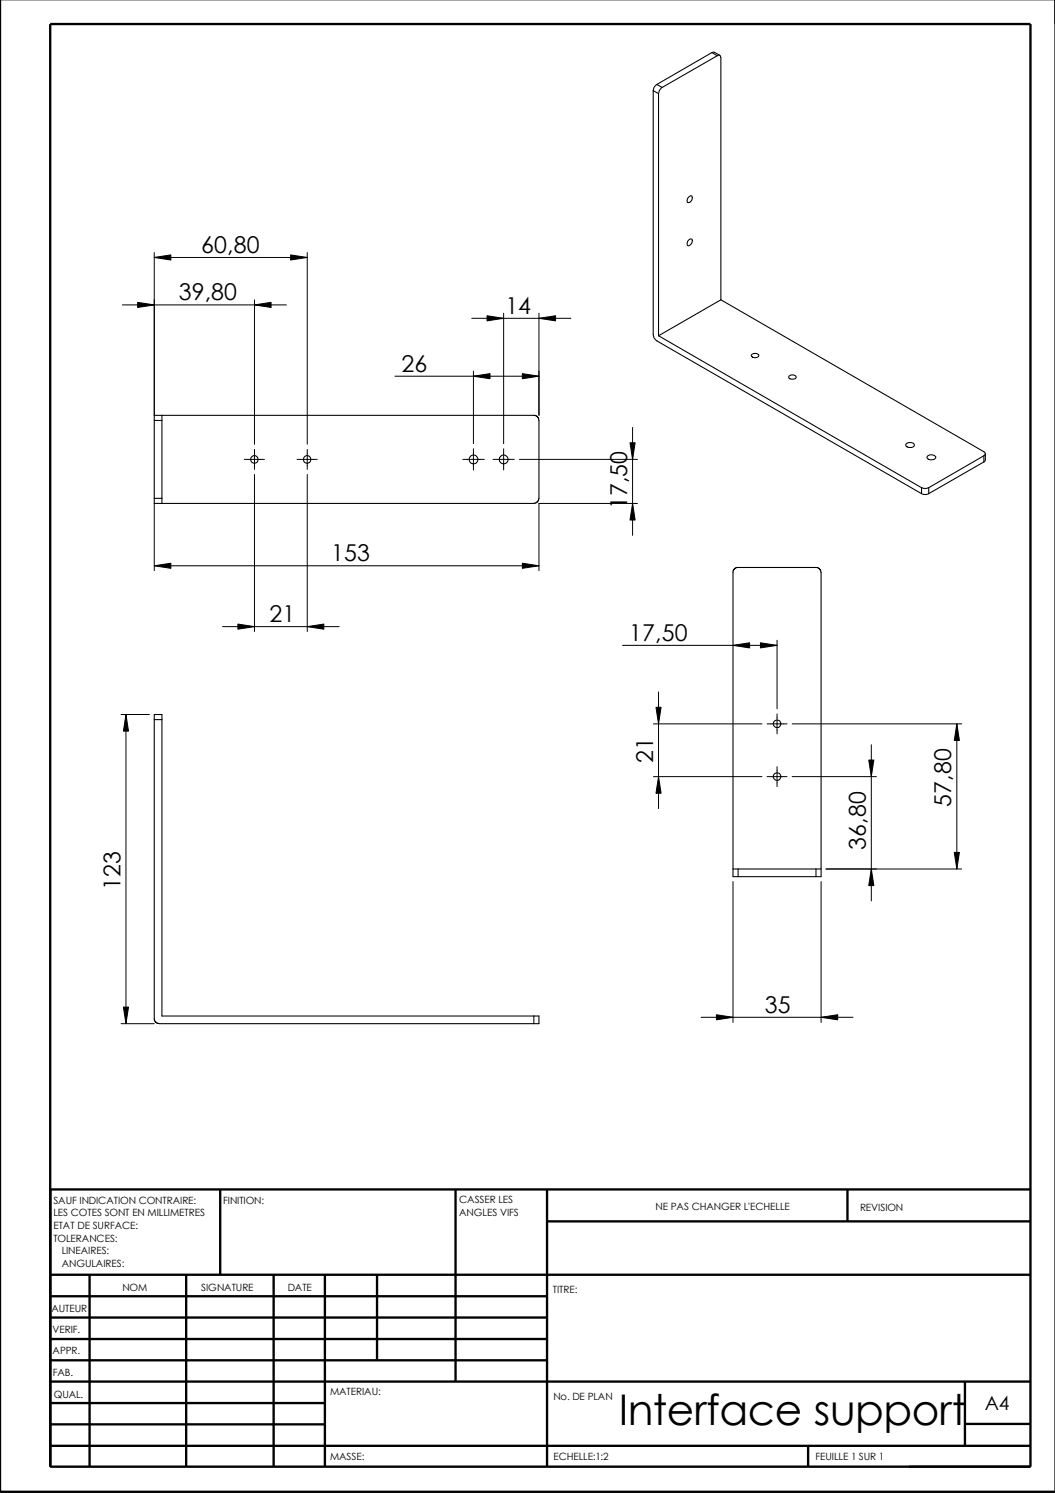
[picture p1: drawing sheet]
<svg xmlns="http://www.w3.org/2000/svg" width="210mm" height="297mm" viewBox="0 0 210 297" stroke-linecap="round" stroke-linejoin="round" font-family="sans-serif">
<g fill="none" stroke="#000" stroke-width=".47">
<path d="M0 -.1v296.9h209.9M10 4.8h195v287h-195zM43.8 236.6v17M90.6 236.6v38.3M108.8 236.6v55.3M168.6 236.6v6.3M205 236.6h-195v55.3M10 253.6h195M10 257.9h98.8M17.8 253.6v38.3M37 253.6v38.3M54.4 253.6v38.3"/>
<path d="M64.6 253.6v38.3M75 253.6v17M108.8 243h96.2M10 270.6h98.8M10 266.4h98.8M10 262.1h98.8M10 279.1h54.6M10 274.9h195M192 274.8v12.7M10 287.7h195M10 283.4h54.6M160.8 287.5v4.3"/>
<path d="M192 283.3h13"/>
</g>
<g fill="none" stroke="#000" stroke-width=".21">
<path d="M130 18v48.6a1.49 1.49 0 0 0 .7 1.2l52.6 30.4M130 18l1 .6M130.7 16.8a1.49 1.49 0 0 0-.7 1.2M130.7 16.8l1 .6M131 18.6v48.2M131.7 17.4a1.66 1.66 0 0 0-.7 1.2M141.6 10.5l.6-.1 1 .6M141.6 10.5l1.1 .6M141.6 10.5l-10.9 6.3M142.7 11.1a.42 .42 0 0 1 .5-.1 .42 .42 0 0 1 .2 .5v48.1M142.7 11.1l-11 6.3M137.1 39.2l.3-.3a.63 .63 0 0 1 .4 .6 .63 .63 0 0 1-.4 .6l-.3 .2-.4-.2 .1-.6z"/>
<path d="M136.9 47.9l.3-.3 .3-.1a.79 .79 0 0 1 .1 .9 .79 .79 0 0 1-.8 .4l-.1-.3zM143.4 59.6l52.3 30.3a.42 .42 0 0 1 .3 .4 .42 .42 0 0 1-.3 .4M143.4 59.6l-12.4 7.2M131 66.8l52.3 30.2M149.6 70.5a1 1 0 0 1 1.4 .2 .82 .82 0 0 1-1.4 .3zM157 74.8a.88 .88 0 0 1 1.4 .3 .97 .97 0 0 1-1.5 0zM30.7 82.6h75.8l.6 .5 .1 .6v15.7l-.4 .6-.6 .2h-75.5zM30.7 83.7h1.5M30.7 99.1h1.5M32.2 82.6v17.6M180.3 88.3a1.07 1.07 0 0 1 1.6 .3 1 1 0 0 1-1.7-.1zM183.3 98.2l.6 .2 .9-.2"/>
<path d="M183.3 97a1.61 1.61 0 0 0 1.5 0M183.3 97v1.2M184.5 90.8a1.07 1.07 0 0 1 1.7 .2 1 1 0 0 1-1.8-.1zM184.8 97v1.2M195.7 90.7l-10.9 6.3M195.7 90.7v1.2M195.7 91.9l-10.9 6.3M196 90.3v1.2l-.3 .4M146 113.3l.6-.4h16l.4 .3 .3 .4 .1 60.8h-17.6v-60.8zM30.7 142.2h1.5v59.9h75v1.6h-75.5l-.6-.2-.4-.6zM30.7 143.2h1.5M145.8 172.9h17.6"/>
<path d="M146.9 172.9v1.5M162.3 172.9v1.5M106.2 202.1v1.6"/>
<circle cx="50.6" cy="91.4" r=".75"/>
<circle cx="61.1" cy="91.4" r=".75"/>
<circle cx="94.2" cy="91.4" r=".86"/>
<circle cx="100.2" cy="91.4" r=".88"/>
<circle cx="154.6" cy="144" r=".75"/>
<circle cx="154.6" cy="154.5" r=".75"/>
</g>
<g fill="none" stroke="#000" stroke-width=".2">
<path d="M30.7 51.2l3.3-.5v1zM30.7 50.2v32.4M30.7 51.2h30.4M50.6 59.6v28.8M57.8 50.7l3.3 .5-3.3 .5zM61.1 50.2v38.2M24.3 60.7h32.7M27.4 60.2l3.3 .5-3.3 .5zM50.6 60.7l3.3-.5v1zM78.6 74.8h28.6M93.9 63.3h19.7M94.2 74.8l3.3-.5v1.1z"/>
<path d="M94.2 73.8v14.5M96.9 62.8l3.3 .5-3.3 .5zM100.2 62.3v26M103.9 74.3l3.3 .5-3.3 .6zM107.2 63.3l3.3-.5v1zM107.2 62.3v20.3M48.6 91.4h4M50.6 89.4v4M50.6 94.4v31.2M59.1 91.4h4M61.1 89.4v4M61.1 94.4v31.2"/>
<path d="M92.1 91.4h4.3M94.2 89.3v4.2M98.1 91.4h4.2M100.2 89.3v4.2M103.3 91.4h23.5M125.3 88.1h1.1l-.5 3.3zM125.9 85v21.5M30.7 112.6l3.3-.5v1zM30.7 100.2v13.3M30.7 112.6h76.5M103.9 112.1l3.3 .5-3.3 .5zM125.9 100.2l.5 3.3h-1.1z"/>
<path d="M126.8 100.2h-19.6v13.3M44.3 124.7h23.2M47.3 124.2l3.3 .5-3.3 .5zM61.1 124.7l3.3-.5v1zM123.9 128.4h30.7M131 137.7v23.2M145.8 128.4l3.3-.5v1zM151.3 127.9l3.3 .5-3.3 .5zM154.6 127.4v13.6M24.1 142.2h5.6M25.1 142.2l.5 3.3h-1zM25.1 142.2v61.5"/>
<path d="M130 154.5h21.6M130 144h21.6M130.5 140.7h1l-.5 3.3zM131 154.5l.5 3.3h-1zM152.6 154.5h4M152.6 144h4M154.6 142v4M154.6 152.5v4M157.6 154.5h16.8M157.6 144h33.7M172.8 151.2h1.1l-.5 3.3zM173.4 148.2v31"/>
<path d="M190.4 144l.5 3.3h-1zM190.4 144v28.9M145.8 175.4v28M163.4 175.4v28M164.3 172.9h27M173.4 172.9l.5 3.3h-1.1zM189.9 169.6h1l-.5 3.3zM24.1 203.7h6.6M24.6 200.4h1l-.5 3.3zM139.5 202.4h30.2M142.5 201.9l3.3 .5-3.3 .5zM163.4 202.4l3.3-.5v1z"/>
</g>
<g fill="#000">
<path d="M30.7 51.2l3.3-.5v1zM57.8 50.7l3.3 .5-3.3 .5zM27.4 60.2l3.3 .5-3.3 .5zM50.6 60.7l3.3-.5v1zM94.2 74.8l3.3-.5v1.1zM96.9 62.8l3.3 .5-3.3 .5zM107.2 63.3l3.3-.5v1zM103.9 74.3l3.3 .5-3.3 .6zM125.3 88.1h1.1l-.5 3.3zM30.7 112.6l3.3-.5v1zM103.9 112.1l3.3 .5-3.3 .5zM125.9 100.2l.5 3.3h-1.1z"/>
<path d="M47.3 124.2l3.3 .5-3.3 .5zM61.1 124.7l3.3-.5v1zM145.8 128.4l3.3-.5v1zM151.3 127.9l3.3 .5-3.3 .5zM25.1 142.2l.5 3.3h-1zM131 154.5l.5 3.3h-1zM130.5 140.7h1l-.5 3.3zM172.8 151.2h1.1l-.5 3.3zM190.4 144l.5 3.3h-1zM173.4 172.9l.5 3.3h-1.1zM189.9 169.6h1l-.5 3.3zM24.6 200.4h1l-.5 3.3z"/>
<path d="M142.5 201.9l3.3 .5-3.3 .5zM163.4 202.4l3.3-.5v1z"/>
</g>
<text font-size="8.4" x="123.1" y="283.5">Interface support</text>
<g font-size="4.6">
<text x="40" y="50.3">60,80</text>
<text x="35.6" y="59.7">39,80</text>
<text x="100.5" y="62.4">14</text>
<text x="79.9" y="73.9">26</text>
<text x="124.8" y="101.3" transform="rotate(-90 124.8 101.3)">17,50</text>
<text x="65.9" y="111.6">153</text>
<text x="53.6" y="123.7">21</text>
<text x="125.2" y="127.5">17,50</text>
<text x="129.9" y="151.7" transform="rotate(-90 129.9 151.7)">21</text>
<text x="189.3" y="160.5" transform="rotate(-90 189.3 160.5)">57,80</text>
<text x="172.3" y="169" transform="rotate(-90 172.3 169)">36,80</text>
<text x="24" y="177" transform="rotate(-90 24 177)">123</text>
<text x="152.1" y="201.5">35</text>
</g>
<text font-size="3.9" x="195.9" y="280.5">A4</text>
<g font-size="2">
<text x="10.6" y="239.5">SAUF INDICATION CONTRAIRE:</text>
<text x="44.4" y="239.5">FINITION:</text>
<text x="91.4" y="239.4">CASSER LES</text>
<text x="10.6" y="242">LES COTES SONT EN MILLIMETRES</text>
<text x="10.6" y="244.5">ETAT DE SURFACE:</text>
<text x="91.4" y="241.9">ANGLES VIFS</text>
<text x="130.4" y="240.8">NE PAS CHANGER L'ECHELLE</text>
<text x="171.1" y="241">REVISION</text>
<text x="10.6" y="247">TOLERANCES:</text>
<text x="12.3" y="249.5">LINEAIRES:</text>
<text x="12.3" y="252">ANGULAIRES:</text>
<text x="24.3" y="256.9">NOM</text>
<text x="40" y="256.9">SIGNATURE</text>
<text x="57.2" y="256.9">DATE</text>
<text x="110" y="257.2">TITRE:</text>
<text x="10.2" y="261">AUTEUR</text>
<text x="10.5" y="269.4">APPR.</text>
<text x="10.5" y="265.3">VERIF.</text>
<text x="10.5" y="273.7">FAB.</text>
<text x="10.7" y="278.1">QUAL.</text>
<text x="65.7" y="277.5">MATERIAU:</text>
<text x="110.1" y="278.6">No. DE PLAN</text>
<text x="65.7" y="290.5">MASSE:</text>
<text x="110.1" y="290.5">ECHELLE:1:2</text>
<text x="162.3" y="290.4">FEUILLE 1 SUR 1</text>
</g>
</svg>
